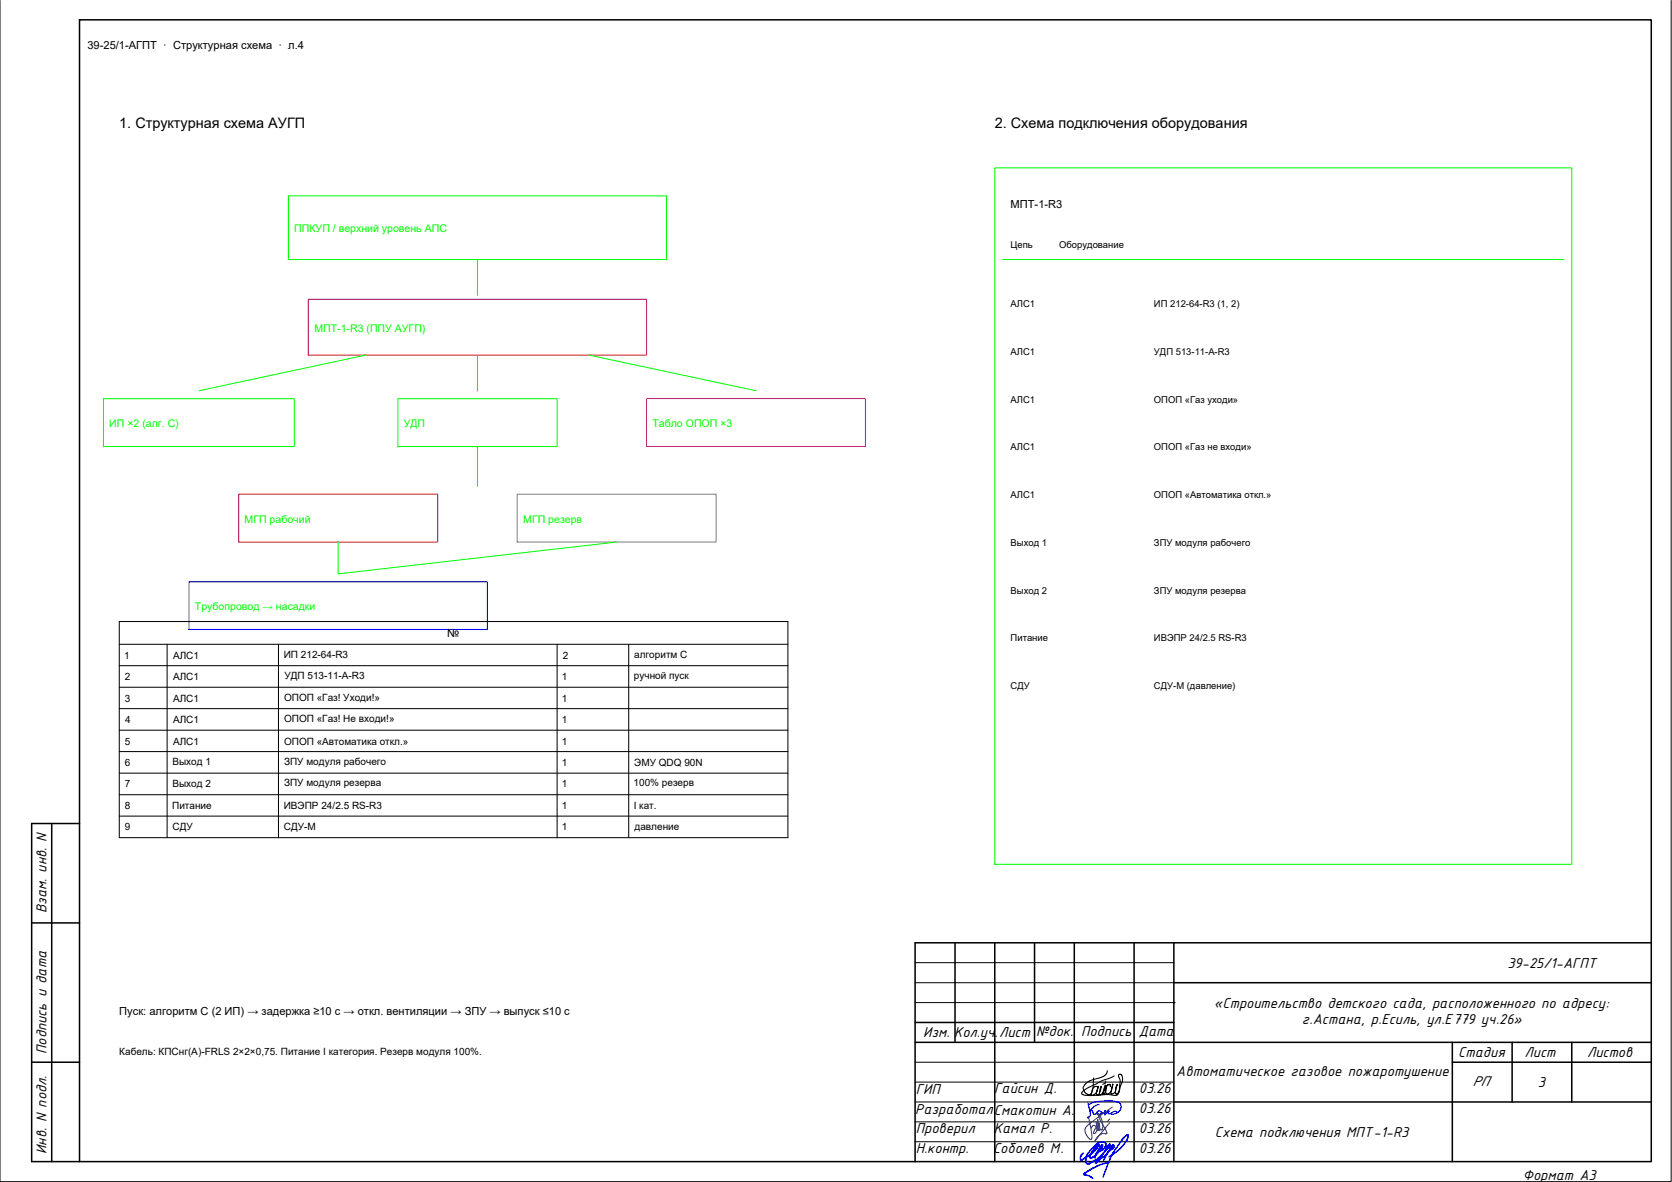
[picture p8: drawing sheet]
<svg xmlns="http://www.w3.org/2000/svg" width="420mm" height="297mm" viewBox="0 0 420 297" stroke-linecap="round" stroke-linejoin="round" font-family="sans-serif">
<g fill="none" stroke="#000" stroke-width=".25">
<path d="M0 .1v296.9h419.9v-296.9M20 142h.1M230 241.9h65M230 247h65M230 252h65M230 276.9h65M230 266.9h65M230 271.9h65M274.8 270.9l-.2 2.8-.2 .9-.4 .4-.4 .1-.7-.3-.6-.8-.1-.8M277.8 271.6v.5l-.7 .4M278.3 269.1l-.2 .7-.6 .6-4 1.4-1.3 1.4M280 270.4l-1 .5-2.3 .8-3.4 1.7-1 .7-.4 .4-.1 .4 .6 .3 1.2 .1 4-.2 2.9 .2 .3-.2 .5-.9 .2-2.4-.4-1.6 .2-.3h.3l.4 .6 .1 1.2-.8 2.4-.5 .8h-.3l-.2-.3 .1-1 .4-1.1-.7 2.1-.5 .3-.5-.1 .6-2.4-.4 1.7-.7 .8h-.6l-.2-1 .3-1 .7-.4 .2 .5-.1-.5-.8 .4-.3 1.6-.4 .4-.3 .1v-.3l.7-2-.1 1.1-.8 1.1-.5 .3-.1-.3 .4-1.9-.5 2-.2 .2-.5-.2 .5-2-.5 1.6-1 .6a.59 .59 0 0 1-.1-.9l.1-.6 .5-.5 .5-.2 .4 .3"/>
<path d="M230 281.9h65M230 286.9h65"/>
</g>
<g fill="none" stroke="#000" stroke-width=".38">
<path d="M20 5h395v286.9h-395zM13 207v84.9h7M20 207h-12v84.9h5M8 231.9h12M240 236.9v25M250 236.9v55M260 236.9v25M270 236.9v55M285 236.9v55M295 236.9v55M415 236.9h-185v55M230 256.9h65"/>
<path d="M295 247h120M8 266.9h12M230 261.9h185M295 276.9h120M365 266.9h50M365 261.9v30M380 261.9v15M395 261.9v15"/>
</g>
<g fill="#000">
<circle cx="20" cy="142" r=".19"/>
<circle cx="295" cy="252" r=".19"/>
</g>
<!-- layer: AR_Sloy -->
<g fill="none" stroke="#00f" stroke-width=".3">
<path d="M273.4 277.1l.5 1.9M273.9 279v.4M273.9 279.4l.1 .6M274 280v.3M274.1 278.9l.5 .3M274.6 279.3l.2 .6M275.6 279.7l.2 .3 .8-.1M275.6 279.7l-.7 .2M275.8 276.8l-1.4 .4-.9 .5M275.9 276.8l3.1-.2 1.8 .3M276.2 277.6a2.52 2.52 0 0 0-2.3 1.7M276.6 279.7l.1 .2"/>
<path d="M276.8 279.4a.55 .55 0 0 0-.6-.3 .55 .55 0 0 0-.5 .5h.1M276.8 279.4l-.1 .5M276.9 279.7l-.3 .1M277.6 280v.2M277.7 279.2v.9M277.7 279.3l-1 .5M277.7 280h-.1M277.8 279.1v.1M277.8 279.1l-.1 .1M277.8 279.2l-.1 .2M278.7 279.2l-.2 .6M278.7 279.3l-.1-.1-.9 .7"/>
<path d="M280.3 279.3l.4 .2a1.25 1.25 0 0 1-1.6 .3h-.6M280.3 279.3l-.6 .1-.5 .4M280.8 276.9a1.48 1.48 0 0 1 .9 1.4 1.48 1.48 0 0 1-1 1.4M273.3 280.9h.1M273.4 280.7l-.1 .2M273.8 280.6l-.5 .3M273.8 280.5l-.1 .2M274 280.3l-.2 .2M277.7 280.1h-.1"/>
</g>
<path d="M279.5 278.2l-5.1 3.7-1.5 1.3-.3 .6 .1 .7 .4 1 .8 .7a.32 .32 0 0 0 .4 .1 .32 .32 0 0 0 .1-.4l-.1-1.6-.8-3.8M278.8 282.1l-3.6 4.5 .4-.7 1-.9 1.6-.2-1.9-3.7-.4-1.2 .5 .5 .6 1.5v1.9a.43 .43 0 0 1-.5 0 .43 .43 0 0 1-.2-.4l-.1-1.2 .2 .4v1.3l-.2 .2-.4-1.3v-1.5l.2 2.8-.2-.2-.3-2 .1 1.2-.8 1.4a.28 .28 0 0 0 .2 .4 .28 .28 0 0 0 .3-.3l.3-.9-.3-.8-.6-.1-.5 .8M278.9 281.2l-.6 .6" fill="none" stroke="#154889" stroke-width=".25"/>
<path d="M272.2 289.8l-.7 .8 .2 .9 2.5-1.4 2.1-2.4-.6 .1-.4 .4-1.2 1.7-.2 1 .4 .1 1-.7 1.1-1.1 .5-.8 .2-.7-1.6 2.2-.3 1.2M276.1 289.4l.9-.4 .6-.6 .3-.5v-.5l-.2-.3-.9-.1-.9 .2-2.1 2.1-.8 1.2-.2 1 .2 .8 .6 .2 2.6-1.6 2.4-2.5 .4-.9-.5 .3-2.3 3.7-.6 .6-.3 .2 .4-.7 1.9-1 1.2-1.4 1-.7 .1-.3-.1-.5-.3 .2-1.2 1.8-1 1.9M278.6 292.3l-1.1 .1-1.8 .6-3.2 1.9a.37 .37 0 0 0 .1 .4 .37 .37 0 0 0 .4 0l.9 .3 .7 .5M278.7 290.7l1.9-1.3 1.3-1.2 1.2-1.5 .4-1.1a.29 .29 0 0 0-.2-.4 .29 .29 0 0 0-.3 .2l-1.1 1.1-2.4 3.6-2.3 5.7" fill="none" stroke="#00f" stroke-width=".38"/>
<!-- layer: AGPT-SCHEME -->
<path d="M72.5 49.2h95v16h-95zM250 42.2h145v175h-145zM120 65.2v9M252 65.2h141M92 89.2l-42 9M120 89.2v9M148 89.2l42 9M26 100.2h48v12h-48zM100 100.2h40v12h-40zM120 112.2v10M85 136.2v8l70-8" fill="none" stroke="#0f0" stroke-width=".25"/>
<path d="M77.5 75.2h85v14h-85zM60 124.2h50v12h-50z" fill="none" stroke="#f00" stroke-width=".25"/>
<path d="M162.5 100.2h55v12h-55z" fill="none" stroke="#f0f" stroke-width=".25"/>
<path d="M130 124.2h50v12h-50z" fill="none" stroke="#808080" stroke-width=".25"/>
<path d="M47.5 146.2h75v12h-75z" fill="none" stroke="#00f" stroke-width=".25"/>
<!-- layer: AGPT-TABLE -->
<g fill="none" stroke="#000" stroke-width=".25">
<path d="M30 156.2h168v54.3h-168zM30 161.9h168M30 167.3h168M30 172.7h168M30 178.1h168M42 161.9v48.6M70 161.9v48.6M140 161.9v48.6M158 161.9v48.6M30 183.5h168M30 188.9h168M30 194.3h168"/>
<path d="M30 199.7h168M30 205.1h168"/>
</g>
<g font-size="3.9">
<text x="11.7" y="229.5" transform="rotate(-90 11.7 229.5)">Взам. инв. N</text>
<text x="378.8" y="243.2">39-25/1-АГПТ</text>
<text x="305" y="253.2">«Строительство детского сада, расположенного по адресу:</text>
<text x="327.2" y="257.4">г.Астана, р.Есиль, ул.Е779 уч.26»</text>
<text x="232" y="260.6">Изм. Кол.уч.</text>
<text x="251.1" y="260.7">Лист</text>
<text x="260.4" y="260.3">№док.</text>
<text x="271.7" y="260.4">Подпись</text>
<text x="286.2" y="260.3">Дата</text>
<text x="11.7" y="264.8" transform="rotate(-90 11.7 264.8)">Подпись и дата</text>
<text x="366.4" y="265.5">Стадия</text>
<text x="383.1" y="265.5">Лист</text>
<text x="398.8" y="265.5">Листов</text>
<text x="230.2" y="274.9">ГИП</text>
<text x="249.9" y="274.8">Гайсин Д.</text>
<text x="286.2" y="274.8">03.26</text>
<text x="295.6" y="270.3">Автоматическое газовое пожаротушение</text>
<text x="370" y="273">РП</text>
<text x="386.4" y="273.2">3</text>
<text x="230" y="279.9">РазработалСмакотин А.</text>
<text x="286.2" y="279.8">03.26</text>
<text x="230.2" y="284.8">Проверил</text>
<text x="249.7" y="284.8">Камал Р.</text>
<text x="286.2" y="284.8">03.26</text>
<text x="305.3" y="285.7">Схема подключения МПТ-1-R3</text>
<text x="11.7" y="290" transform="rotate(-90 11.7 290)">Инв. N подл.</text>
<text x="230.2" y="289.8">Н.контр.</text>
<text x="249.6" y="289.8">Соболев М.</text>
<text x="286.2" y="289.8">03.26</text>
<text x="382.7" y="296.4">Формат А3</text>
</g>
<g font-size="3.6">
<text x="30" y="32.2">1. Структурная схема АУГП</text>
<text x="250" y="32.2">2. Схема подключения оборудования</text>
</g>
<g font-size="2.8">
<text x="22" y="12.2">39-25/1-АГПТ · Структурная схема · л.4</text>
<text x="254" y="52.2">МПТ-1-R3</text>
<text x="112.4" y="160">№</text>
<text x="30" y="255.2">Пуск: алгоритм C (2 ИП) → задержка ≥10 с → откл. вентиляции → ЗПУ → выпуск ≤10 с</text>
</g>
<g font-size="2.7" fill="#0f0">
<text x="74" y="58.4">ППКУП / верхний уровень АПС</text>
<text x="79" y="83.4">МПТ-1-R3 (ППУ АУГП)</text>
<text x="27.5" y="107.4">ИП ×2 (алг. C)</text>
<text x="101.5" y="107.4">УДП</text>
<text x="164" y="107.4">Табло ОПОП ×3</text>
<text x="61.5" y="131.4">МГП рабочий</text>
<text x="131.5" y="131.4">МГП резерв</text>
<text x="49" y="153.4">Трубопровод → насадки</text>
</g>
<g font-size="2.5">
<text x="31.2" y="165.5">1</text>
<text x="43.5" y="165.5">АЛС1</text>
<text x="71.3" y="165.5">ИП 212-64-R3</text>
<text x="141.4" y="165.5">2</text>
<text x="159.4" y="165.3">алгоритм C</text>
<text x="31.4" y="170.9">2</text>
<text x="43.5" y="170.9">АЛС1</text>
<text x="71.5" y="170.7">УДП 513-11-A-R3</text>
<text x="141.2" y="170.9">1</text>
<text x="159.3" y="170.6">ручной пуск</text>
<text x="31.4" y="176.3">3</text>
<text x="43.5" y="176.3">АЛС1</text>
<text x="71.4" y="176.1">ОПОП «Газ! Уходи!»</text>
<text x="141.2" y="176.3">1</text>
<text x="31.5" y="181.7">4</text>
<text x="43.5" y="181.7">АЛС1</text>
<text x="71.4" y="181.5">ОПОП «Газ! Не входи!»</text>
<text x="141.2" y="181.7">1</text>
<text x="31.4" y="187.1">5</text>
<text x="43.5" y="187.1">АЛС1</text>
<text x="71.4" y="187.1">ОПОП «Автоматика откл.»</text>
<text x="141.2" y="187.1">1</text>
<text x="31.4" y="192.5">6</text>
<text x="31.4" y="197.9">7</text>
<text x="43.3" y="192.3">Выход 1</text>
<text x="43.3" y="197.7">Выход 2</text>
<text x="71.4" y="192.3">ЗПУ модуля рабочего</text>
<text x="71.4" y="197.6">ЗПУ модуля резерва</text>
<text x="141.2" y="192.5">1</text>
<text x="141.2" y="197.9">1</text>
<text x="159.2" y="197.6">100% резерв</text>
<text x="159.4" y="192.4">ЭМУ QDQ 90N</text>
<text x="31.4" y="203.3">8</text>
<text x="43.3" y="203.3">Питание</text>
<text x="71.3" y="203.3">ИВЭПР 24/2.5 RS-R3</text>
<text x="141.2" y="203.3">1</text>
<text x="159.3" y="203.3">I кат.</text>
<text x="31.4" y="208.7">9</text>
<text x="43.3" y="208.5">СДУ</text>
<text x="71.3" y="208.5">СДУ-М</text>
<text x="141.2" y="208.7">1</text>
<text x="159.5" y="208.5">давление</text>
<text x="30" y="265.2">Кабель: КПСнг(А)-FRLS 2×2×0,75. Питание I категория. Резерв модуля 100%.</text>
</g>
<g font-size="2.4">
<text x="254" y="62.2">Цепь</text>
<text x="266.2" y="62.2">Оборудование</text>
<text x="254" y="77.2">АЛС1</text>
<text x="290" y="77.2">ИП 212-64-R3 (1, 2)</text>
<text x="254" y="89.2">АЛС1</text>
<text x="290" y="89.2">УДП 513-11-A-R3</text>
<text x="254" y="101.2">АЛС1</text>
<text x="290" y="101.2">ОПОП «Газ уходи»</text>
<text x="254" y="113.2">АЛС1</text>
<text x="290" y="113.2">ОПОП «Газ не входи»</text>
<text x="254" y="125.2">АЛС1</text>
<text x="290" y="125.2">ОПОП «Автоматика откл.»</text>
<text x="254" y="137.2">Выход 1</text>
<text x="290" y="137.2">ЗПУ модуля рабочего</text>
<text x="254" y="149.2">Выход 2</text>
<text x="290" y="149.2">ЗПУ модуля резерва</text>
<text x="254" y="161.2">Питание</text>
<text x="290" y="161.2">ИВЭПР 24/2.5 RS-R3</text>
<text x="254" y="173.2">СДУ</text>
<text x="290" y="173.2">СДУ-М (давление)</text>
</g>
</svg>
